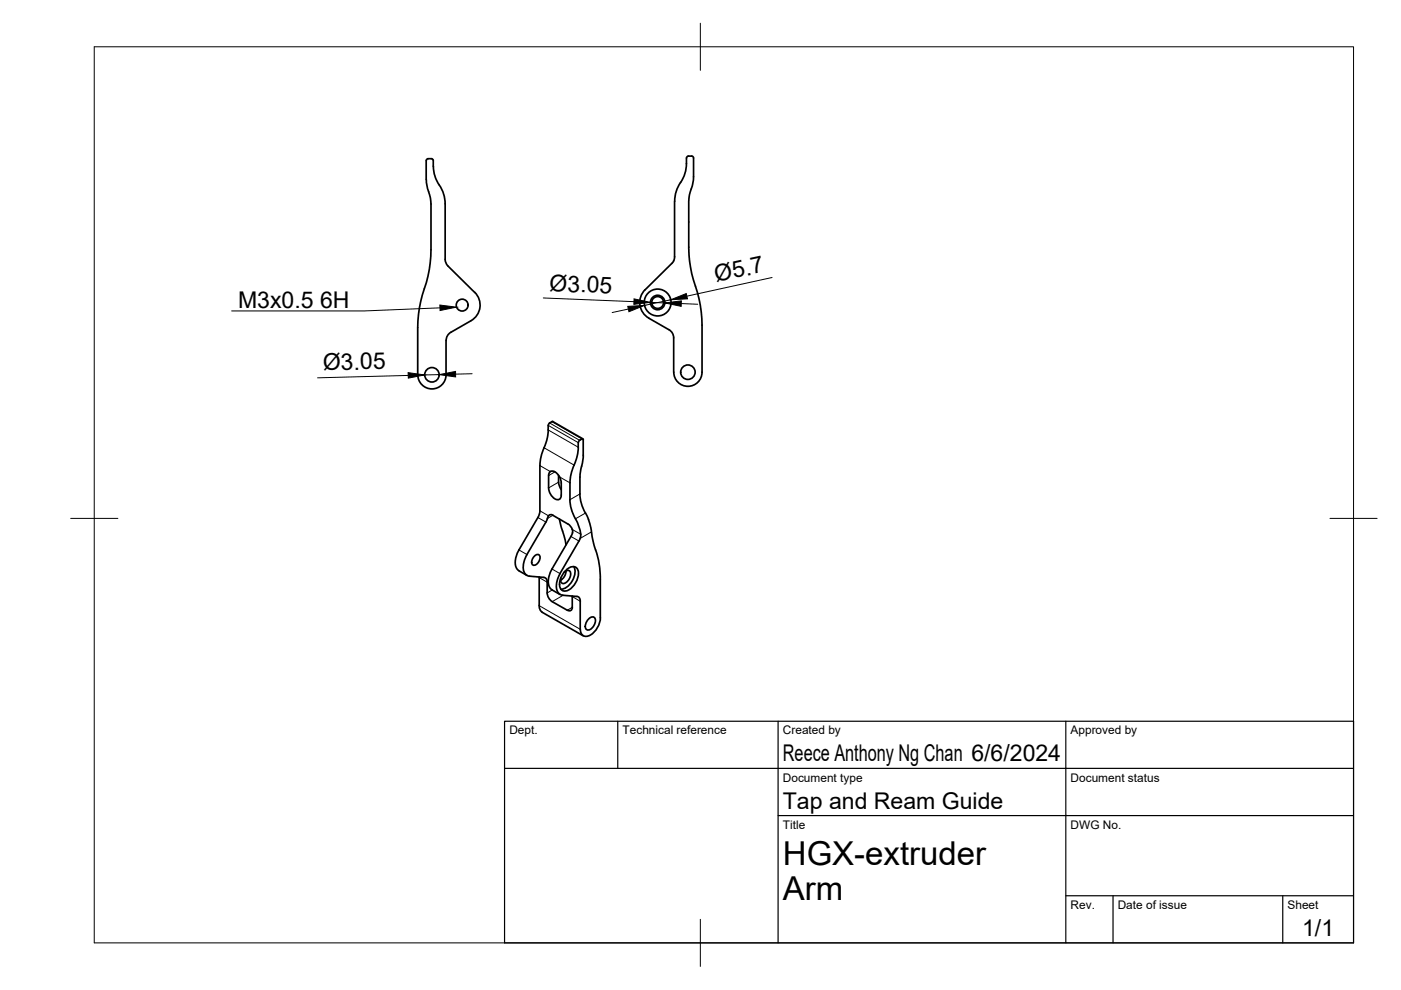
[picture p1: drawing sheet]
<svg xmlns="http://www.w3.org/2000/svg" width="297mm" height="210mm" viewBox="0 0 297 210" stroke-linecap="round" stroke-linejoin="round" font-family="sans-serif">
<!-- layer: Visible -->
<g fill="none" stroke="#000" stroke-width=".36">
<path d="M90.8 33.6h.7l.3 .2 .1 1.5M90.8 33.6l-.4 .4v4.1l.2 1.5 .3 1M91.9 35.2a8.5 8.5 0 0 0 1.8 5.1l.6 1.7 .1 1.2M145.9 33.1l1 .1 .1 .3v4.5l-.5 2.1M146 33.1l-.4 .2a9.4 9.4 0 0 1-1.9 6.4l-.5 1.8-.2 1.2M90.9 40.7l.3 1.2 .2 1.4v9.7l-.2 2.8a28 28 0 0 1-1.7 6.8l-.6 2.7-.3 2.8v11.4a3 3 0 0 0 3 3 3 3 0 0 0 3-3v-7.3M94.4 43.2v11.8l.1 .7 .5 .7 5.6 5.6M142.8 55.3l-6 6.2M143 42.7v11.9l-.2 .7M146.5 40.1l-.3 1.3-.2 1.3 .2 12.3a28.4 28.4 0 0 0 1.7 7l.6 2.7 .3 2.8v11.4a3 3 0 0 1-3 3 3 3 0 0 1-2.9-3l-.1-7.3M95.6 70.4a2 2 0 0 0-1 1.8M100.7 62a3.8 3.8 0 0 1-.8 6l-4.3 2.5"/>
<path d="M136.8 61.4a3.8 3.8 0 0 0 .8 6M137.5 67.5l4.3 2.4a2 2 0 0 1 1 1.7M116.5 89.7l-.2 .3a13.2 13.2 0 0 1-1.4 6.2l-.4 2.5-.1 10.3-4.4 7.6a3.9 3.9 0 0 0-.3 4.2l2 1.2M117 89.4l-.5 .3M117 89.4h.2l6.4 3.6M122.6 93.8a11.9 11.9 0 0 1-1.4 6.1l-.3 1.9-.1 4.1a10.4 10.4 0 0 0 1.7 5.2 5.3 5.3 0 0 1 .6 2.6l-.3 1-4.1 6.9a4.3 4.3 0 0 0-.4 4l.6 .5 .4 .1 3 .3M122.6 93.8l.3-.5 .5-.2h.2l.1 3.9-.4 1.8M123.3 98.8l-.3 2.3M113.3 117.9a.65 .65 0 0 1 1.1-.1 1.54 1.54 0 0 1-1.4 2 1.42 1.42 0 0 1 .3-1.9zM118.4 100.8a4.1 4.1 0 0 0 .6 3M118.6 110l1.4 5.5M119 102.4l-.2-1-.5-.8-.7-.6-.8-.1a.7 .7 0 0 0-.5 .9v2.7a2.48 2.48 0 0 0 2.1 2.4l.5-.4 .1-3.1"/>
<path d="M120.4 111.1l-3.2-1.9a.63 .63 0 0 0-1 .3l-.5 1.2-4 6.9a4.2 4.2 0 0 0-.4 4l.6 .5 .4 .1 3 .2a.86 .86 0 0 1 .7 1v2.3a2.28 2.28 0 0 0 1.1 1.9M120.4 111.1a2.16 2.16 0 0 1 1 1.5v.4M121.4 113l-4.4 7.6a3.9 3.9 0 0 0-.2 4.2l.2 .2M123 101.2l-.1 3.5a10.5 10.5 0 0 0 1.7 5.1l.7 2.1 .2 1.9 .8 2.8M126.3 116.6a18 18 0 0 1 1 6.2v8.2M114.3 122.3v6.1a1.51 1.51 0 0 0 .7 1.4M114.9 129.8l8.8 5M117 125.1l1.7 .9M119.6 121.3a.82 .82 0 0 1 1.2-.2 2 2 0 0 1-1.4 2.6 .82 .82 0 0 1-.5-1.1M119.8 121.1a1.71 1.71 0 0 1 2.6-.5 3.7 3.7 0 0 1-2.8 4.7 1.72 1.72 0 0 1-.8-2.6zM120 121a2.36 2.36 0 0 1-1.2 2.1M121.3 126.4v2.3a.66 .66 0 0 1-.3 .7 .66 .66 0 0 1-.7 0l-3.2-1.8"/>
<path d="M121.6 120.1a3.7 3.7 0 0 1-2.7 4.8M122.3 126.4a.87 .87 0 0 1 .7 1.1v5.9a1.32 1.32 0 0 0 .7 1.4 1.32 1.32 0 0 0 1.5-.2 4.6 4.6 0 0 0 2.1-3.6M124.8 131.2a.78 .78 0 0 1 1.4 0 2.01 2.01 0 0 1-1.7 2.4 1.33 1.33 0 0 1 0-2z"/>
<circle cx="91.6" cy="79.5" r="1.53"/>
<circle cx="98" cy="64.7" r="1.26"/>
<circle cx="139.4" cy="64.1" r="1.26"/>
<circle cx="139.4" cy="64.1" r="1.53"/>
<circle cx="139.4" cy="64.1" r="2.85"/>
<circle cx="145.8" cy="78.9" r="1.53"/>
</g>
<!-- layer: Visible Narrow -->
<g fill="none" stroke="#000" stroke-width=".21">
<path d="M114.5 98.7l2.2 1.3M115.3 94.9l6.4 3.7M116.2 90.2l6.4 3.6M116.2 91.2l6.4 3.6M116.5 89.7l6.4 3.7M117 89.4l6.4 3.7M110 116.6l1.7 1M114 109.7l1.7 1M114.5 108.3l1.8 1.1M117.2 109.3l-1.1 .6M117.7 100l-1.4 .8M118.4 102.2l-2.1 1.3"/>
<path d="M118.6 101.1l2.2 1.3M121.1 113.7l1.6 1M121.3 112.3l1.8 1M123 104.7l-2.2 1.3M124.1 108.8l-2.1 1.2M125.4 112.8l-2.4 1.3M114.3 122.5l1.7 .9M114.3 128.4l8.7 5M117 120.6l1.7 1M117.1 125.1l-1.1 .6M119.4 126.2l-2.3 1.4M121.3 128.8l-1 .6"/>
<path d="M121.3 126.5l1.7 1"/>
</g>
<!-- layer: BORDER -->
<path d="M20 9.9h267v190h-267zM148.5 4.9v10M15 109.9h10M282 109.9h10M148.5 194.9v10" fill="none" stroke="#000" stroke-width=".21"/>
<!-- layer: TITLEBLOCK -->
<path d="M107 152.9h180v47h-180zM131 152.9v10M165 152.9v47M226 152.9v47M107 162.9h180M165 172.9h122M226 189.9h61M236 189.9v10M272 189.9v10" fill="none" stroke="#000" stroke-width=".25"/>
<!-- layer: Hole Notes -->
<path d="M93.3 64.7l3.5 .4-3.5 .7z" fill="#000" stroke="#000" stroke-width=".21"/>
<path d="M93.3 65.3l-16.1 .6h-28.1" fill="none" stroke="#000" stroke-width=".21"/>
<!-- layer: FD_Dimensions -->
<path d="M163.7 58.8l-18.1 4M86.6 79.6l-19.3 .5M93.1 79.4l-3.1 .1M100.1 79.2l-3.5 .1M115.2 63.2l19.2 .8M133.2 65.5l-3.4 .8M137.9 64.1l3 .1M142.2 63.6l-5.6 1.2M144.4 64.4l3.5 .1" fill="none" stroke="#000" stroke-width=".21"/>
<path d="M86.5 79l3.5 .5-3.4 .7zM93.1 79.4l3.5-.6v1.1zM133.1 65l3.5-.2-3.3 1.3zM134.4 63.4l3.5 .7-3.5 .4zM140.9 64.2l3.6-.4-.1 1.2zM142.2 63.6l3.3-1.4 .3 1.2z" fill="#000" stroke="#000" stroke-width=".21"/>
<g font-size="7">
<text x="166" y="183.4">HGX-extruder</text>
<text x="166" y="190.9">Arm</text>
</g>
<g font-size="4.9">
<text x="151.9" y="59.9" transform="rotate(-12 151.9 59.9)">Ø5.7</text>
<text x="50.5" y="65.2">M3x0.5</text>
<text x="67.9" y="65.2">6H</text>
<text x="116.5" y="61.7" transform="rotate(2 116.5 61.7)">Ø3.05</text>
<text x="68.5" y="78.5" transform="rotate(-1 68.5 78.5)">Ø3.05</text>
<text x="166" y="161.4">Reece Anthony Ng Chan 6/6/2024</text>
<text x="166" y="171.4">Tap and Ream Guide</text>
<text x="276.1" y="198.6">1/1</text>
</g>
<g font-size="2.5">
<text x="108" y="155.7">Dept.</text>
<text x="132" y="155.7">Technical reference</text>
<text x="166" y="155.7">Created by</text>
<text x="227" y="155.7">Approved by</text>
<text x="166" y="165.7">Document type</text>
<text x="227" y="165.7">Document status</text>
<text x="166" y="175.7">Title</text>
<text x="227" y="175.7">DWG No.</text>
<text x="227" y="192.7">Rev.</text>
<text x="237" y="192.7">Date of issue</text>
<text x="273" y="192.7">Sheet</text>
</g>
</svg>
